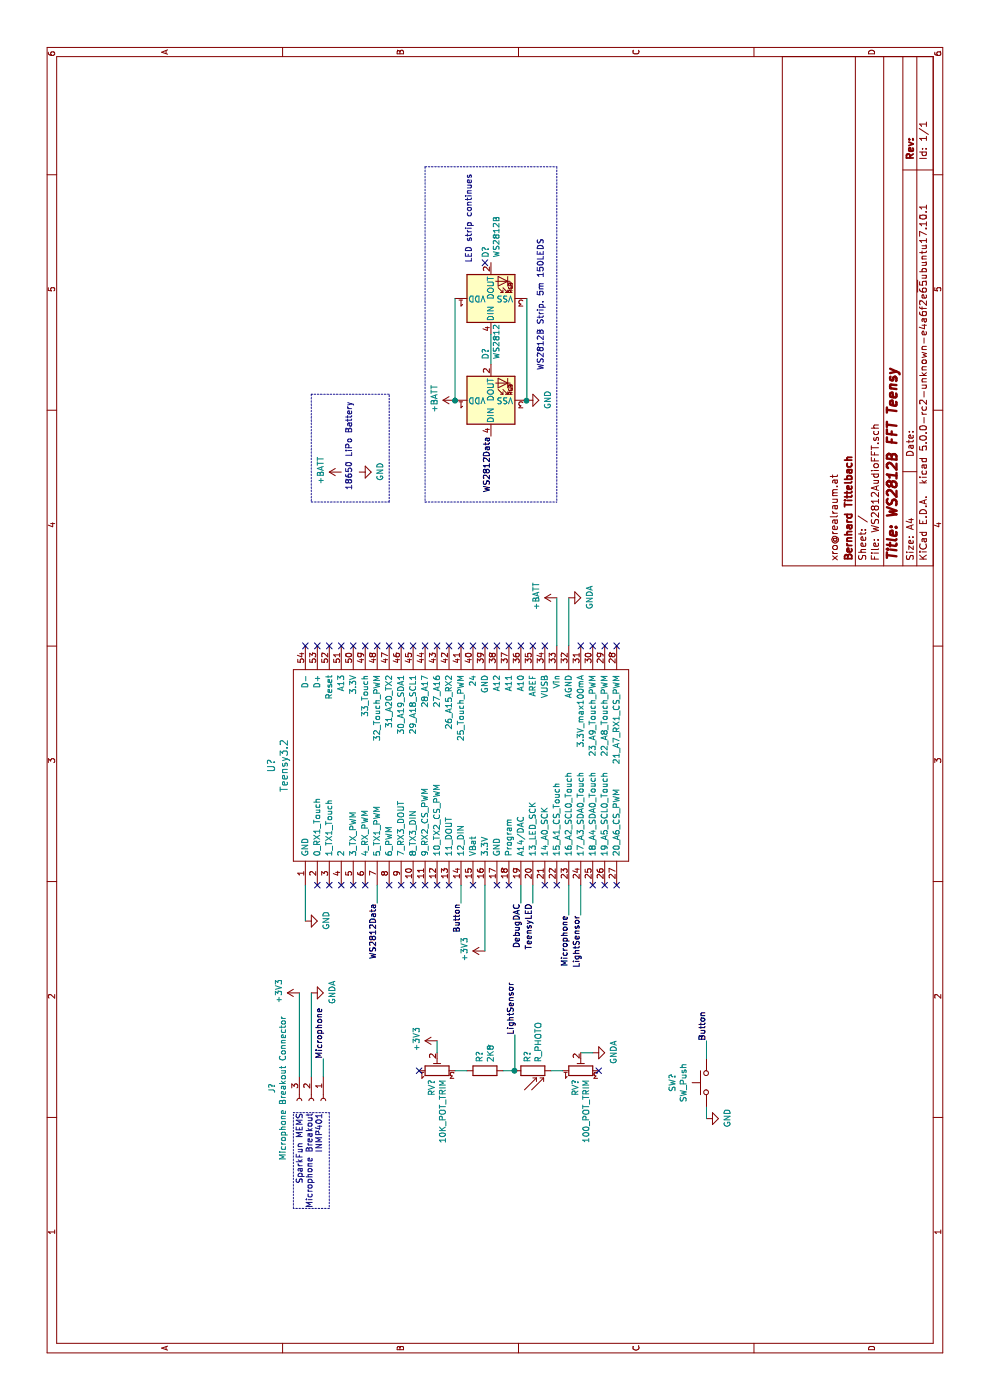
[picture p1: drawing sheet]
EESchema Schematic File Version 4
LIBS:WS2812AudioFFT-cache
EELAYER 26 0
EELAYER END
$Descr A4 11693 8268
encoding utf-8
Sheet 1 1
Title "WS2812B FFT Teensy"
Date ""
Rev ""
Comp "Bernhard Tittelbach"
Comment1 "xro@realraum.at"
Comment2 ""
Comment3 ""
Comment4 ""
$EndDescr
$Comp
L teensy:Teensy3.2 U?
U 1 1
P 5300 3850
F 0 "U?" H 5300 5437 60  0000 C CNN
F 1 "Teensy3.2" H 5300 5331 60  0000 C CNN
F 2 "" H 5300 3050 60  0000 C CNN
F 3 "" H 5300 3050 60  0000 C CNN
	1    5300 3850
	1    0    0    -1  
$EndComp
$Comp
L LED:WS2812B D?
U 1 1
P 8350 4100
F 0 "D?" H 8691 4146 50  0000 L CNN
F 1 "WS2812B" H 8691 4055 50  0000 L CNN
F 2 "LED_SMD:LED_WS2812B_PLCC4_5.0x5.0mm_P3.2mm" H 8400 3800 50  0001 L TNN
F 3 "https://cdn-shop.adafruit.com/datasheets/WS2812B.pdf" H 8450 3725 50  0001 L TNN
	1    8350 4100
	1    0    0    -1  
$EndComp
$Comp
L LED:WS2812B D?
U 1 1
P 9200 4100
F 0 "D?" H 9541 4146 50  0000 L CNN
F 1 "WS2812B" H 9541 4055 50  0000 L CNN
F 2 "LED_SMD:LED_WS2812B_PLCC4_5.0x5.0mm_P3.2mm" H 9250 3800 50  0001 L TNN
F 3 "https://cdn-shop.adafruit.com/datasheets/WS2812B.pdf" H 9300 3725 50  0001 L TNN
	1    9200 4100
	1    0    0    -1  
$EndComp
Wire Wire Line
	8650 4100 8900 4100
$Comp
L power:+BATT #PWR?
U 1 1
P 7750 2850
F 0 "#PWR?" H 7750 2700 50  0001 C CNN
F 1 "+BATT" H 7765 3023 50  0000 C CNN
F 2 "" H 7750 2850 50  0001 C CNN
F 3 "" H 7750 2850 50  0001 C CNN
	1    7750 2850
	1    0    0    -1  
$EndComp
$Comp
L power:GND #PWR?
U 1 1
P 7750 3000
F 0 "#PWR?" H 7750 2750 50  0001 C CNN
F 1 "GND" H 7755 2827 50  0000 C CNN
F 2 "" H 7750 3000 50  0001 C CNN
F 3 "" H 7750 3000 50  0001 C CNN
	1    7750 3000
	1    0    0    -1  
$EndComp
Text Notes 7600 2950 0    50   ~ 0
18650 LiPo Battery
Wire Notes Line
	7500 2600 7500 3250
Wire Notes Line
	7500 3250 8400 3250
Wire Notes Line
	8400 3250 8400 2600
Wire Notes Line
	8400 2600 7500 2600
$Comp
L power:+BATT #PWR?
U 1 1
P 8350 3800
F 0 "#PWR?" H 8350 3650 50  0001 C CNN
F 1 "+BATT" H 8365 3973 50  0000 C CNN
F 2 "" H 8350 3800 50  0001 C CNN
F 3 "" H 8350 3800 50  0001 C CNN
	1    8350 3800
	1    0    0    -1  
$EndComp
Wire Wire Line
	8350 3800 9200 3800
Connection ~ 8350 3800
Wire Wire Line
	8350 4400 9200 4400
$Comp
L power:GND #PWR?
U 1 1
P 8350 4400
F 0 "#PWR?" H 8350 4150 50  0001 C CNN
F 1 "GND" H 8355 4227 50  0000 C CNN
F 2 "" H 8350 4400 50  0001 C CNN
F 3 "" H 8350 4400 50  0001 C CNN
	1    8350 4400
	1    0    0    -1  
$EndComp
Connection ~ 8350 4400
NoConn ~ 9500 4050
Text Notes 9500 3950 0    50   ~ 0
LED strip continues
$Comp
L power:+BATT #PWR?
U 1 1
P 6700 4650
F 0 "#PWR?" H 6700 4500 50  0001 C CNN
F 1 "+BATT" H 6715 4823 50  0000 C CNN
F 2 "" H 6700 4650 50  0001 C CNN
F 3 "" H 6700 4650 50  0001 C CNN
	1    6700 4650
	1    0    0    -1  
$EndComp
Wire Wire Line
	6700 4650 6300 4650
$Comp
L power:GND #PWR?
U 1 1
P 4000 2550
F 0 "#PWR?" H 4000 2300 50  0001 C CNN
F 1 "GND" H 4005 2377 50  0000 C CNN
F 2 "" H 4000 2550 50  0001 C CNN
F 3 "" H 4000 2550 50  0001 C CNN
	1    4000 2550
	1    0    0    -1  
$EndComp
Wire Wire Line
	4000 2550 4300 2550
$Comp
L power:+3V3 #PWR?
U 1 1
P 3750 4050
F 0 "#PWR?" H 3750 3900 50  0001 C CNN
F 1 "+3V3" H 3765 4223 50  0000 C CNN
F 2 "" H 3750 4050 50  0001 C CNN
F 3 "" H 3750 4050 50  0001 C CNN
	1    3750 4050
	1    0    0    -1  
$EndComp
$Comp
L power:GNDA #PWR?
U 1 1
P 6700 4750
F 0 "#PWR?" H 6700 4500 50  0001 C CNN
F 1 "GNDA" H 6705 4577 50  0000 C CNN
F 2 "" H 6700 4750 50  0001 C CNN
F 3 "" H 6700 4750 50  0001 C CNN
	1    6700 4750
	1    0    0    -1  
$EndComp
Wire Wire Line
	6700 4750 6300 4750
$Comp
L Device:R_PHOTO R?
U 1 1
P 2750 4450
F 0 "R?" H 2820 4496 50  0000 L CNN
F 1 "R_PHOTO" H 2820 4405 50  0000 L CNN
F 2 "" V 2800 4200 50  0001 L CNN
F 3 "~" H 2750 4400 50  0001 C CNN
	1    2750 4450
	1    0    0    -1  
$EndComp
$Comp
L Device:R R?
U 1 1
P 2750 4050
F 0 "R?" H 2820 4096 50  0000 L CNN
F 1 "2K8" H 2820 4005 50  0000 L CNN
F 2 "" V 2680 4050 50  0001 C CNN
F 3 "~" H 2750 4050 50  0001 C CNN
	1    2750 4050
	1    0    0    -1  
$EndComp
$Comp
L Device:R_POT_TRIM RV?
U 1 1
P 2750 4850
F 0 "RV?" H 2680 4896 50  0000 R CNN
F 1 "100_POT_TRIM" H 2680 4805 50  0000 R CNN
F 2 "" H 2750 4850 50  0001 C CNN
F 3 "~" H 2750 4850 50  0001 C CNN
	1    2750 4850
	1    0    0    -1  
$EndComp
$Comp
L Device:R_POT_TRIM RV?
U 1 1
P 2750 3650
F 0 "RV?" H 2680 3696 50  0000 R CNN
F 1 "10K_POT_TRIM" H 2680 3605 50  0000 R CNN
F 2 "" H 2750 3650 50  0001 C CNN
F 3 "~" H 2750 3650 50  0001 C CNN
	1    2750 3650
	1    0    0    -1  
$EndComp
Text Label 4050 4850 2    50   ~ 0
LightSensor
Wire Wire Line
	4050 4850 4300 4850
Text Label 4050 4750 2    50   ~ 0
Microphone
Wire Wire Line
	4050 4750 4300 4750
Text Notes 8600 4550 0    50   ~ 0
WS2812B Strip. 5m 150LEDS
Text Label 8050 4100 2    50   ~ 0
WS2812Data
Wire Notes Line
	10300 3550 7500 3550
Wire Notes Line
	10300 4650 7500 4650
Wire Notes Line
	7500 3550 7500 4650
Wire Notes Line
	10300 3550 10300 4650
Text Label 3050 4300 0    50   ~ 0
LightSensor
Wire Wire Line
	3050 4300 2750 4300
$Comp
L power:GNDA #PWR?
U 1 1
P 2900 4950
F 0 "#PWR?" H 2900 4700 50  0001 C CNN
F 1 "GNDA" H 2905 4777 50  0000 C CNN
F 2 "" H 2900 4950 50  0001 C CNN
F 3 "" H 2900 4950 50  0001 C CNN
	1    2900 4950
	1    0    0    -1  
$EndComp
Wire Wire Line
	2750 4600 2750 4700
Wire Wire Line
	2900 4850 2900 4950
NoConn ~ 2750 5000
Wire Wire Line
	2750 4200 2750 4300
Connection ~ 2750 4300
Wire Wire Line
	2750 3800 2750 3900
$Comp
L power:+3V3 #PWR?
U 1 1
P 3000 3650
F 0 "#PWR?" H 3000 3500 50  0001 C CNN
F 1 "+3V3" H 3015 3823 50  0000 C CNN
F 2 "" H 3000 3650 50  0001 C CNN
F 3 "" H 3000 3650 50  0001 C CNN
	1    3000 3650
	1    0    0    -1  
$EndComp
Wire Wire Line
	3000 3650 2900 3650
NoConn ~ 2750 3500
$Comp
L Connector:Conn_01x03_Female J?
U 1 1
P 2500 2600
F 0 "J?" H 2394 2275 50  0000 C CNN
F 1 "Microphone Breakout Connector" H 2394 2366 50  0000 C CNN
F 2 "" H 2500 2600 50  0001 C CNN
F 3 "~" H 2500 2600 50  0001 C CNN
	1    2500 2600
	-1   0    0    1   
$EndComp
Text Label 2850 2700 0    50   ~ 0
Microphone
Wire Wire Line
	2850 2700 2700 2700
$Comp
L power:GNDA #PWR?
U 1 1
P 3400 2600
F 0 "#PWR?" H 3400 2350 50  0001 C CNN
F 1 "GNDA" H 3405 2427 50  0000 C CNN
F 2 "" H 3400 2600 50  0001 C CNN
F 3 "" H 3400 2600 50  0001 C CNN
	1    3400 2600
	1    0    0    -1  
$EndComp
Wire Wire Line
	3400 2600 2700 2600
$Comp
L power:+3V3 #PWR?
U 1 1
P 3400 2500
F 0 "#PWR?" H 3400 2350 50  0001 C CNN
F 1 "+3V3" H 3415 2673 50  0000 C CNN
F 2 "" H 3400 2500 50  0001 C CNN
F 3 "" H 3400 2500 50  0001 C CNN
	1    3400 2500
	1    0    0    -1  
$EndComp
Wire Wire Line
	3400 2500 2700 2500
Text Notes 2400 2700 2    50   ~ 0
SparkFun MEMS\nMicrophone Breakout\nINMP401
Wire Notes Line
	2400 2450 2400 2750
Wire Notes Line
	2400 2750 1600 2750
Wire Notes Line
	1600 2750 1600 2450
Wire Notes Line
	1600 2450 2400 2450
$Comp
L Switch:SW_Push SW?
U 1 1
P 2650 5900
F 0 "SW?" H 2650 6185 50  0000 C CNN
F 1 "SW_Push" H 2650 6094 50  0000 C CNN
F 2 "" H 2650 6100 50  0001 C CNN
F 3 "" H 2650 6100 50  0001 C CNN
	1    2650 5900
	1    0    0    -1  
$EndComp
Text Label 4150 4450 2    50   ~ 0
TeensyLED
Wire Wire Line
	4150 4450 4300 4450
Text Label 4150 3850 2    50   ~ 0
Button
Wire Wire Line
	4150 3850 4300 3850
Wire Wire Line
	3750 4050 4300 4050
$Comp
L power:GND #PWR?
U 1 1
P 2350 5900
F 0 "#PWR?" H 2350 5650 50  0001 C CNN
F 1 "GND" H 2355 5727 50  0000 C CNN
F 2 "" H 2350 5900 50  0001 C CNN
F 3 "" H 2350 5900 50  0001 C CNN
	1    2350 5900
	1    0    0    -1  
$EndComp
Wire Wire Line
	2350 5900 2450 5900
Text Label 3000 5900 0    50   ~ 0
Button
Wire Wire Line
	3000 5900 2850 5900
NoConn ~ 4300 2650
NoConn ~ 4300 2750
NoConn ~ 4300 2850
NoConn ~ 4300 2950
NoConn ~ 4300 3050
NoConn ~ 4300 3250
NoConn ~ 4300 3350
NoConn ~ 4300 3450
NoConn ~ 4300 3550
NoConn ~ 4300 3650
NoConn ~ 4300 3750
NoConn ~ 4300 3950
NoConn ~ 4300 4150
NoConn ~ 4300 4250
NoConn ~ 4300 4550
NoConn ~ 4300 4650
NoConn ~ 4300 4950
NoConn ~ 4300 5050
NoConn ~ 4300 5150
NoConn ~ 6300 2550
NoConn ~ 6300 2650
NoConn ~ 6300 2750
NoConn ~ 6300 2850
NoConn ~ 6300 2950
NoConn ~ 6300 3050
NoConn ~ 6300 3150
NoConn ~ 6300 3250
NoConn ~ 6300 3350
NoConn ~ 6300 3450
NoConn ~ 6300 3550
NoConn ~ 6300 3650
NoConn ~ 6300 3750
NoConn ~ 6300 3850
NoConn ~ 6300 3950
NoConn ~ 6300 4050
NoConn ~ 6300 4150
NoConn ~ 6300 4250
NoConn ~ 6300 4350
NoConn ~ 6300 4450
NoConn ~ 6300 4550
NoConn ~ 6300 4850
NoConn ~ 6300 4950
NoConn ~ 6300 5050
NoConn ~ 6300 5150
Text Label 4150 4350 2    50   ~ 0
DebugDAC
Wire Wire Line
	4150 4350 4300 4350
Text Label 4150 3150 2    50   ~ 0
WS2812Data
Wire Wire Line
	4300 3150 4150 3150
$EndSCHEMATC
